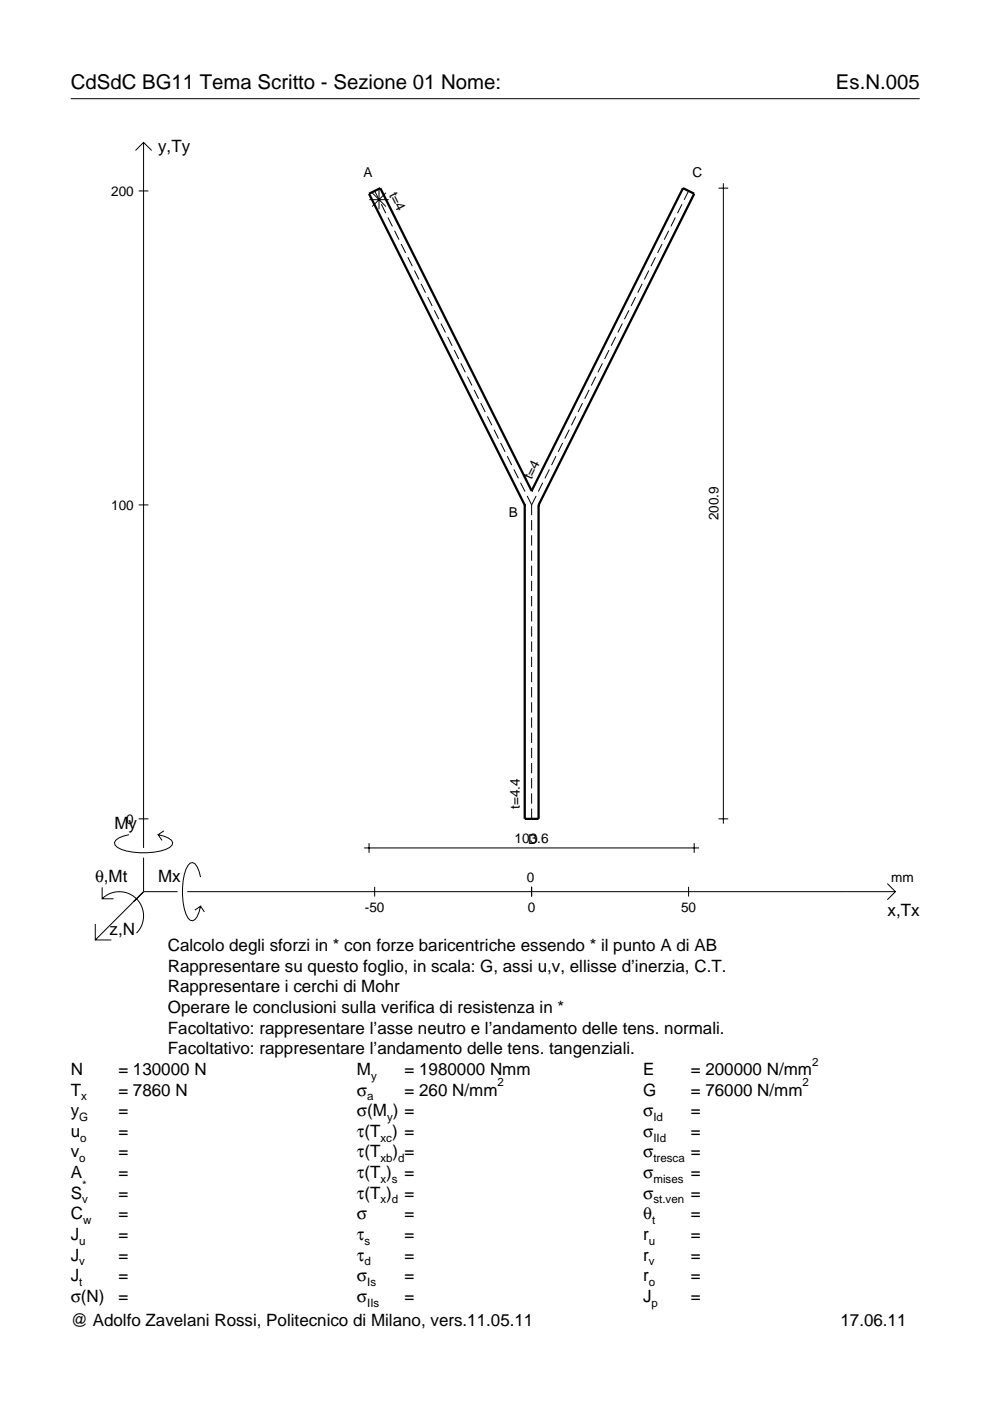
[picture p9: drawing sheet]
<svg xmlns="http://www.w3.org/2000/svg" width="210mm" height="297mm" viewBox="0 0 210 297" stroke-linecap="round" stroke-linejoin="round" font-family="sans-serif">
<g fill="none" stroke="#000" stroke-width=".21">
<path d="M15 20.9h180M28.7 31.9l1.7-1.7 1.8 1.7M30.4 30.2v149.6M152.3 39.9h2.1M153.4 38.9v135.7M29.4 40.5h2.1M78.3 42.3h4.1M78.9 40.9l2.9 2.9M79.4 40.5l1 1.9M80.4 40.3v4.1M80.8 43.3l1 1.9M81.8 40.9l-2.9 2.9"/>
<path d="M82.2 46.1l1 1.9M83.7 48.9l.9 1.9M85.1 51.7l.9 1.9M86.5 54.5l.9 1.9M87.9 57.4l.9 1.9M137.6 57.4l-1 1.9M139 54.5l-1 1.9M140.4 51.7l-1 1.9M141.8 48.9l-1 1.9M143.2 46.1l-1 1.9M144.6 43.3l-1 1.9M146 40.5l-.9 1.9"/>
<path d="M89.3 60.2l.9 1.9M90.7 63l.9 1.9M92.1 65.8l.9 1.9M93.5 68.6l.9 1.9M94.9 71.4l.9 1.9M96.3 74.2l1 1.9M97.7 77l1 1.9M99.1 79.9l1 1.8M126.3 79.9l-.9 1.8M127.7 77l-.9 1.9M129.1 74.2l-.9 1.9M130.5 71.4l-.9 1.9"/>
<path d="M131.9 68.6l-.9 1.9M133.3 65.8l-.9 1.9M134.8 63l-1 1.9M136.2 60.2l-1 1.9M100.5 82.7l1 1.9M101.9 85.5l1 1.9M103.3 88.3l1 1.9M104.7 91.1l1 1.9M106.1 93.9l1 1.9M107.6 96.7l.9 1.9M109 99.5l.9 1.9M116.5 99.5l-1 1.9"/>
<path d="M117.9 96.7l-1 1.9M119.3 93.9l-1 1.9M120.7 91.1l-1 1.9M122.1 88.3l-.9 1.9M123.5 85.5l-.9 1.9M124.9 82.7l-.9 1.9M29.4 107.1h2.1M110.4 102.3l.9 1.9M111.8 105.2l.9 1.9M112.7 107.1v2.1M112.7 110.3v2.2M112.7 113.5v2.2"/>
<path d="M112.7 116.7v2.2M112.7 119.9v2.2M113.7 105.2l-1 1.9M115.1 102.3l-1 1.9M112.7 123.1v2.2M112.7 126.4v2.2M112.7 129.6v2.2M112.7 132.8v2.2M112.7 136v2.2M112.7 139.2v2.2M112.7 142.5v2.1M112.7 145.7v2.2"/>
<path d="M112.7 148.9v2.2M112.7 152.1v2.2M112.7 155.3v2.2M112.7 158.5v2.2M27.3 177a3.6 3.6 0 0 0-3 1.7l.1 .5a5.6 5.6 0 0 0 3.8 1.5 13.4 13.4 0 0 0 7.8-1l.5-.5 .1-.5a3.6 3.6 0 0 0-3.1-1.7l.8 1.2M29.4 173.6h2.1M34.7 176.2l-1.2 .8M77.2 179.8h71M78.2 178.8v2M112.7 161.8v2.2M112.7 165v2.2M112.7 168.2v2.2"/>
<path d="M112.7 171.4v2.2M147.2 178.8v2M152.3 173.6h2.1M20.2 195.9v3.4h3.4M21.7 190.6a5.1 5.1 0 0 1 7.2 0 5.1 5.1 0 0 1 0 7.2M21.7 188.1v2.5h2.4M30.4 181.8v7.3M30.4 189.1l-10.2 10.2M30.4 189.1h7.2M39.7 189.1h150.1M42.5 186a3.6 3.6 0 0 0-1.7-3.1l-.5 .1a5.7 5.7 0 0 0-1.5 3.8 13.3 13.3 0 0 0 1 7.8l.5 .5 .5 .1a3.6 3.6 0 0 0 1.7-3.1l-1.2 .9M42.5 192.1l.8 1.3"/>
<path d="M79.4 188v2.1M112.7 188v2.1M146 188v2.1M188.1 187.3l1.7 1.8-1.7 1.7"/>
</g>
<path d="M111.3 107.1h.1M111.3 107.1v66.5h2.9v-66.5M112.7 104.1h.1M112.7 104.1l-32.1-64.2-2.4 1.2 33.1 66M112.7 104.1l32.1-64.2 2.4 1.2-33 66M114.2 107.1h.1" fill="none" stroke="#000" stroke-width=".48"/>
<g font-size="4.3">
<text x="15" y="18.9">CdSdC BG11 Tema Scritto - Sezione 01 Nome:</text>
<text x="177.2" y="18.9">Es.N.005</text>
</g>
<g font-size="3.6">
<text x="33.5" y="32.3">y,Ty</text>
<text x="24.3" y="175.7">My</text>
<text x="20.1" y="187">θ,Mt</text>
<text x="33.5" y="187">Mx</text>
<text x="188.2" y="194.2">x,Tx</text>
<text x="23.2" y="198.3">z,N</text>
<text x="35.6" y="201.7">Calcolo degli sforzi in * con forze baricentriche essendo * il punto A di AB</text>
<text x="35.6" y="206">Rappresentare su questo foglio, in scala: G, assi u,v, ellisse d’inerzia, C.T.</text>
<text x="35.6" y="210.4">Rappresentare i cerchi di Mohr</text>
<text x="35.6" y="214.8">Operare le conclusioni sulla verifica di resistenza in *</text>
<text x="35.6" y="219.2">Facoltativo: rappresentare l’asse neutro e l’andamento delle tens. normali.</text>
<text x="15" y="227.9">N</text>
<text x="25.1" y="227.9">= 130000 N</text>
<text x="35.6" y="223.5">Facoltativo: rappresentare l’andamento delle tens. tangenziali.</text>
<text x="75.7" y="227.9">M</text>
<text x="85.8" y="227.9">= 1980000 Nmm</text>
<text x="136.4" y="227.9">E</text>
<text x="146.5" y="227.9">= 200000 N/mm</text>
<text x="15" y="232.3">T</text>
<text x="25.1" y="232.3">= 7860 N</text>
<text x="75.7" y="232.3">σ</text>
<text x="85.8" y="232.3">= 260 N/mm</text>
<text x="136.4" y="232.3">G</text>
<text x="146.5" y="232.3">= 76000 N/mm</text>
<text x="15" y="236.7">y</text>
<text x="25.1" y="236.7">=</text>
<text x="75.7" y="236.7">σ(M ) =</text>
<text x="136.4" y="236.7">σ</text>
<text x="146.5" y="236.7">=</text>
<text x="15" y="241">u</text>
<text x="15" y="245.4">v</text>
<text x="25.1" y="241">=</text>
<text x="25.1" y="245.4">=</text>
<text x="75.7" y="241">τ(T ) =</text>
<text x="75.7" y="245.4">τ(T</text>
<text x="83.3" y="245.4">) =</text>
<text x="136.4" y="241">σ</text>
<text x="136.4" y="245.4">σ</text>
<text x="146.5" y="241">=</text>
<text x="146.5" y="245.4">=</text>
<text x="15" y="249.8">A</text>
<text x="25.1" y="249.8">=</text>
<text x="75.7" y="249.8">τ(T )</text>
<text x="85.8" y="249.8">=</text>
<text x="136.4" y="249.8">σ</text>
<text x="146.5" y="249.8">=</text>
<text x="15" y="254.2">S</text>
<text x="25.1" y="254.2">=</text>
<text x="75.7" y="254.2">τ(T )</text>
<text x="85.8" y="254.2">=</text>
<text x="136.4" y="254.2">σ</text>
<text x="146.5" y="254.2">=</text>
<text x="15" y="258.5">C</text>
<text x="15" y="262.9">J</text>
<text x="25.1" y="258.5">=</text>
<text x="25.1" y="262.9">=</text>
<text x="75.7" y="258.5">σ</text>
<text x="75.7" y="262.9">τ</text>
<text x="85.8" y="258.5">=</text>
<text x="85.8" y="262.9">=</text>
<text x="136.4" y="258.5">θ</text>
<text x="136.4" y="262.9">r</text>
<text x="146.5" y="258.5">=</text>
<text x="146.5" y="262.9">=</text>
<text x="15" y="267.3">J</text>
<text x="25.1" y="267.3">=</text>
<text x="75.7" y="267.3">τ</text>
<text x="85.8" y="267.3">=</text>
<text x="136.4" y="267.3">r</text>
<text x="146.5" y="267.3">=</text>
<text x="15" y="271.7">J</text>
<text x="25.1" y="271.7">=</text>
<text x="75.7" y="271.7">σ</text>
<text x="85.8" y="271.7">=</text>
<text x="136.4" y="271.7">r</text>
<text x="146.5" y="271.7">=</text>
<text x="15" y="281.2">@ Adolfo Zavelani Rossi, Politecnico di Milano, vers.11.05.11</text>
<text x="15" y="276">σ(N)</text>
<text x="25.1" y="276">=</text>
<text x="75.7" y="276">σ</text>
<text x="85.8" y="276">=</text>
<text x="136.4" y="276">J</text>
<text x="146.5" y="276">=</text>
<text x="178.2" y="281.2">17.06.11</text>
</g>
<g font-size="2.9">
<text x="23.6" y="41.5">200</text>
<text x="77.1" y="37.5">A</text>
<text x="82.5" y="41.3" transform="rotate(63 82.5 41.3)">t=4</text>
<text x="146.9" y="37.5">C</text>
<text x="112.7" y="101.8" transform="rotate(-63 112.7 101.8)">t=4</text>
<text x="23.6" y="108.1">100</text>
<text x="107.9" y="109.6">B</text>
<text x="152.3" y="110.4" transform="rotate(-90 152.3 110.4)">200.9</text>
<text x="110.2" y="171.6" transform="rotate(-90 110.2 171.6)">t=4.4</text>
<text x="26.8" y="174.6">0</text>
<text x="109.1" y="178.8">103.6</text>
<text x="112" y="178.9">D</text>
<text x="111.7" y="187">0</text>
<text x="189" y="187">mm</text>
<text x="77.4" y="193.4">-50</text>
<text x="111.9" y="193.4">0</text>
<text x="144.4" y="193.4">50</text>
</g>
<g font-size="2.4">
<text x="172.2" y="225.9">2</text>
<text x="17.2" y="233.3">x</text>
<text x="77.9" y="233.3">a</text>
<text x="78.7" y="228.9">y</text>
<text x="105.5" y="230.3">2</text>
<text x="170.2" y="230.3">2</text>
<text x="16.8" y="237.7">G</text>
<text x="82.1" y="237.7">y</text>
<text x="138.5" y="237.7">Id</text>
<text x="17" y="242">o</text>
<text x="80.7" y="242">xc</text>
<text x="138.5" y="242">IId</text>
<text x="16.8" y="246.4">o</text>
<text x="80.7" y="246.4">xb d</text>
<text x="80.7" y="250.8">x s</text>
<text x="138.5" y="246.4">tresca</text>
<text x="138.5" y="250.8">mises</text>
<text x="17.4" y="255.2">v</text>
<text x="17.4" y="252.2">*</text>
<text x="80.7" y="255.2">x d</text>
<text x="138.5" y="255.2">st.ven</text>
<text x="16.8" y="263.9">u</text>
<text x="17.6" y="259.5">w</text>
<text x="77.3" y="263.9">s</text>
<text x="137.6" y="263.9">u</text>
<text x="138.2" y="259.5">t</text>
<text x="16.8" y="268.3">v</text>
<text x="77.3" y="268.3">d</text>
<text x="137.6" y="268.3">v</text>
<text x="16.8" y="272.7">t</text>
<text x="77.9" y="272.7">Is</text>
<text x="137.6" y="272.7">o</text>
<text x="77.9" y="277">IIs</text>
<text x="138.2" y="277">p</text>
</g>
</svg>
